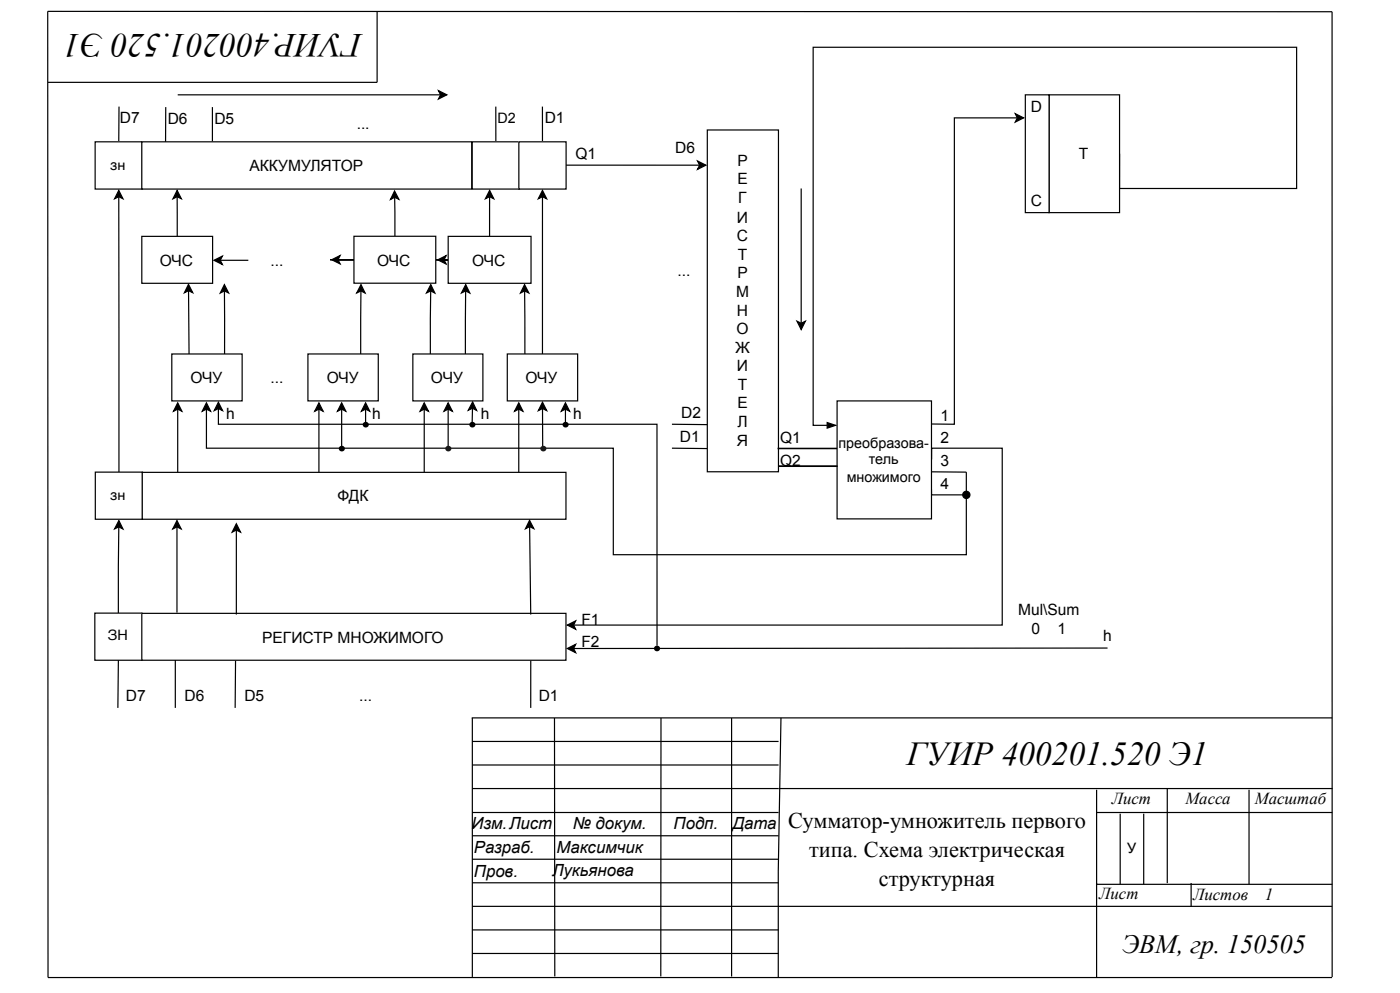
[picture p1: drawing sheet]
<svg xmlns="http://www.w3.org/2000/svg" width="297mm" height="211mm" viewBox="0 0 297 211" stroke-linecap="round" stroke-linejoin="round" font-family="sans-serif">
<g fill="none" stroke="#000" stroke-width=".25">
<path d="M80 2.5v15h-69.8M237.5 32.6v7.4h37.6v-30h-102.6v80.2h3M175.5 89.6l1.8 .6-1.8 .6zM100.1 152.3h182.5M100.2 157.3h65M100.2 152.3v54.9M117.6 152.3l.1 54.8M140.2 152.3v54.8M155.2 152.3v54.9M165.7 152.3l-.6 32.5v22.6M100.2 162.3h65M100.2 172.4h65"/>
<path d="M100.2 177.3h65M100.2 167.3h182.5M232.6 172.4h50.1M232.6 167.5v20.1h50.1M237.6 172.6v15M242.6 172.6v15M247.6 167.3v20M265 167.5v20.1M100.2 192.3h182.4M100.2 187.3h65M100.2 197.3h65M100.2 182.3h65"/>
<path d="M232.6 187.3v20M252.7 187.3v5.1M100.2 202.3h65M282.6 207.3v-204.8l-272.5-.1 .1 205h272.4"/>
</g>
<path d="M175.5 89.6l1.8 .6-1.8 .6z" fill="#000"/>
<path d="M222.6 20.1h14.9v25h-14.9z" fill="#fff"/>
<path d="M215.4 24.1l1.8 .9-1.8 .9 .4-.9zM215.8 25h-13.3v65h-4.9M222.6 20.1h14.9v25h-14.9z" fill="none" stroke="#000" stroke-width=".25"/>
<path d="M215.4 24.1l1.8 .9-1.8 .9 .4-.9z" fill="#000"/>
<path d="M217.5 20.1h5.1v25h-5.1z" fill="#fff"/>
<path d="M217.5 20.1h5.1v25h-5.1zM25.2 111.8l-.1 18.3M25.2 110.4l.9 1.8-.9-.4-.9 .4z" fill="none" stroke="#000" stroke-width=".25"/>
<path d="M25.2 110.4l.9 1.8-.9-.4-.9 .4z" fill="#000"/>
<path d="M20.1 130.1h10v10h-10z" fill="#fff"/>
<path d="M25.2 22.6v7.5M20.1 130.1h10v10h-10z" fill="none" stroke="#000" stroke-width=".25"/>
<path d="M20.2 30.1h10v10h-10z" fill="#fff"/>
<path d="M20.2 30.1h10v10h-10z" fill="none" stroke="#000" stroke-width=".25"/>
<path d="M30.1 30.1h70v10h-70z" fill="#fff"/>
<path d="M30.1 30.1h70v10h-70zM105.2 22.6v7.5" fill="none" stroke="#000" stroke-width=".25"/>
<path d="M100.2 30.1h10v10h-10z" fill="#fff"/>
<path d="M100.2 30.1h10v10h-10zM115.1 22.6v7.5M120.1 35h28.3M148 34.2l1.8 .8-1.8 .9 .4-.9z" fill="none" stroke="#000" stroke-width=".25"/>
<path d="M148 34.2l1.8 .8-1.8 .9 .4-.9z" fill="#000"/>
<path d="M110.1 30.1h10v10h-10z" fill="#fff"/>
<path d="M110.1 30.1h10v10h-10z" fill="none" stroke="#000" stroke-width=".25"/>
<path d="M30.1 130.1h90v10h-90z" fill="#fff"/>
<path d="M25.2 40.4l.9 1.8-.9-.5-.9 .5zM25.2 41.7v58.5M30.1 130.1h90v10h-90z" fill="none" stroke="#000" stroke-width=".25"/>
<path d="M25.2 40.4l.9 1.8-.9-.5-.9 .5z" fill="#000"/>
<path d="M20.2 100.2h10v10h-10z" fill="#fff"/>
<path d="M20.2 100.2h10v10h-10z" fill="none" stroke="#000" stroke-width=".25"/>
<path d="M30.2 100.2h89.9v10h-89.9z" fill="#fff"/>
<path d="M37.6 40.4l.9 1.8-.9-.5-.9 .5zM37.6 41.7v8.4M45.4 55.2l1.8-.9-.5 .9 .5 .9zM46.7 55.2h6M30.2 100.2h89.9v10h-89.9z" fill="none" stroke="#000" stroke-width=".25"/>
<path d="M37.6 40.4l.9 1.8-.9-.5-.9 .5zM45.4 55.2l1.8-.9-.5 .9 .5 .9z" fill="#000"/>
<path d="M30.1 50.1h15v10h-15z" fill="#fff"/>
<path d="M30.1 50.1h15v10h-15zM47.6 60.4l.9 1.8-.9-.5-.9 .5zM47.6 61.7v13.4" fill="none" stroke="#000" stroke-width=".25"/>
<path d="M47.6 60.4l.9 1.8-.9-.5-.9 .5z" fill="#000"/>
<path d="M36.4 75.1h15v9.9h-15z" fill="#fff"/>
<path d="M36.4 75.1h15v9.9h-15zM76.6 61.7l-.1 13.4M76.6 60.4l.9 1.8-.9-.5-.9 .5z" fill="none" stroke="#000" stroke-width=".25"/>
<path d="M76.6 60.4l.9 1.8-.9-.5-.9 .5z" fill="#000"/>
<path d="M65.3 75.1h15v9.9h-15z" fill="#fff"/>
<path d="M92.9 55.1l1.7-.9-.4 .9 .4 .9zM95.1 55.1h-5.1h7.7h-3.5M103.9 41.7v8.4M103.9 40.4l.9 1.8-.9-.5-.9 .5zM65.3 75.1h15v9.9h-15z" fill="none" stroke="#000" stroke-width=".25"/>
<path d="M92.9 55.1l1.7-.9-.4 .9 .4 .9zM103.9 40.4l.9 1.8-.9-.5-.9 .5z" fill="#000"/>
<path d="M95.1 50.1h17.6v10h-17.6z" fill="#fff"/>
<path d="M95.1 50.1h17.6v10h-17.6zM91.4 61.7l-.1 13.4M91.4 60.4l.9 1.8-.9-.5-.9 .4zM98.8 61.7l-.1 13.4M98.8 60.4l.9 1.8-.9-.5-.9 .5z" fill="none" stroke="#000" stroke-width=".25"/>
<path d="M91.4 60.4l.9 1.8-.9-.5-.9 .4zM98.8 60.4l.9 1.8-.9-.5-.9 .5z" fill="#000"/>
<path d="M87.6 75.1h14.8v9.9h-14.8z" fill="#fff"/>
<path d="M70.4 55.1l1.8-.9-.5 .9 .5 .9zM75.1 55.1h-5.1h5.2h-3.5M83.7 40.5l.9 1.8-.9-.4-.9 .4zM83.7 41.9l.1 8.2M87.6 75.1h14.8v9.9h-14.8z" fill="none" stroke="#000" stroke-width=".25"/>
<path d="M70.4 55.1l1.8-.9-.5 .9 .5 .9zM83.7 40.5l.9 1.8-.9-.4-.9 .4z" fill="#000"/>
<path d="M75.1 50.1h17.3v10h-17.3z" fill="#fff"/>
<path d="M75.1 50.1h17.3v10h-17.3zM115.1 40.4l.9 1.8-.9-.5-.9 .5zM115.1 41.7v33.4M111.3 60.4l.9 1.8-.9-.5-.9 .5zM111.3 61.7l.1 13.4" fill="none" stroke="#000" stroke-width=".25"/>
<path d="M115.1 40.4l.9 1.8-.9-.5-.9 .5zM111.3 60.4l.9 1.8-.9-.5-.9 .5z" fill="#000"/>
<path d="M107.6 75.1h14.9v9.9h-14.9z" fill="#fff"/>
<g fill="none" stroke="#000" stroke-width=".25">
<path d="M93 19.2l1.8 .9-1.8 .9 .5-.9zM37.7 20.1h55.8M40 60.3l.9 1.8-.9-.4-.9 .4zM40 61.7l.1 13.4M107.6 75.1h14.9v9.9h-14.9zM37.7 85.5l.9 1.7-.9-.4-.9 .4zM37.7 86.8v13.4M67.7 85.5l.8 1.7-.8-.4-.9 .4zM67.7 86.8v13.4M90 85.5l.9 1.7-.9-.4-.9 .4zM90 86.8v13.4M110.1 85.5l.8 1.7-.8-.4-.9 .4z"/>
<path d="M110.1 86.8v13.4M37.5 110.4l.9 1.8-.9-.4-.8 .4zM37.5 111.8v18.2M50.1 111.1l.9 1.8-.9-.5-.8 .5zM50.1 112.4v18M112.3 110.4l1 1.8-.9-.5-.9 .5zM112.4 111.7l.2 18.7M25.1 140.1l-.1 10.1M37.2 140v10.2M50 140.2l-.1 10M112.6 140.2v10"/>
</g>
<path d="M93 19.2l1.8 .9-1.8 .9 .5-.9zM40 60.3l.9 1.8-.9-.4-.9 .4zM37.7 85.5l.9 1.7-.9-.4-.9 .4zM67.7 85.5l.8 1.7-.8-.4-.9 .4zM90 85.5l.9 1.7-.9-.4-.9 .4zM110.1 85.5l.8 1.7-.8-.4-.9 .4zM37.5 110.4l.9 1.8-.9-.4-.8 .4zM50.1 111.1l.9 1.8-.9-.5-.8 .5zM112.3 110.4l1 1.8-.9-.5-.9 .5z" fill="#000"/>
<path d="M150.1 27.6h15.1v72.5h-15.1z" fill="#fff"/>
<g fill="none" stroke="#000" stroke-width=".25">
<path d="M150.1 27.6h15.1v72.5h-15.1zM43.8 85.5l.9 1.7-.9-.4-.9 .4zM43.8 86.8v8.3h86.3v22.6h74.9v-17.5M142.6 90l7.4 .1M142.6 95.1l7.4 .1M197.6 97.5v-2.4h15v37.5h-90.9M197.6 103.8v1.2h6.6M120.4 132.6l1.7-.9-.4 .9 .4 .9z"/>
<circle cx="205" cy="105" r=".76"/>
</g>
<g fill="#000">
<path d="M43.8 85.5l.9 1.7-.9-.4-.9 .4zM120.4 132.6l1.7-.9-.4 .9 .4 .9z"/>
<circle cx="205" cy="105" r=".76"/>
</g>
<path d="M177.6 85h20v25.1h-20z" fill="#fff"/>
<path d="M170 40v28.6M169.1 68.1l.9 .5 .9-.5-.9 1.8zM177.6 85h20v25.1h-20zM120.4 137.6l1.7-.9-.4 .9 .4 .9zM235 137.5l-113.3 .1" fill="none" stroke="#000" stroke-width=".25"/>
<path d="M169.1 68.1l.9 .5 .9-.5-.9 1.8zM120.4 137.6l1.7-.9-.4 .9 .4 .9z" fill="#000"/>
<path d="M165.2 98.9h12.4z" fill="#fff"/>
<g fill="none" stroke="#000" stroke-width=".25">
<path d="M46.3 85.3l.9 1.8-.9-.4-.9 .4zM46.3 86.7v3.3h93.1v47M72.5 85.5l.9 1.7-.9-.4-.9 .4zM72.5 86.8v8.5M77.6 85.5l.8 1.7-.8-.4-.9 .4zM77.6 86.8v3.5M95.1 85.5l.9 1.7-.9-.4-.9 .4zM95.1 86.8v8.5M100.2 86.6v3.7M100.3 85.3l.8 1.8-.9-.5-.9 .4zM115.1 85.3l.9 1.8-.9-.4-.9 .4zM115.1 86.7v8.6"/>
<path d="M120 85.5l.8 1.7-.8-.4-.9 .4zM120 86.8v3.5M165.2 98.9h12.4z"/>
</g>
<g fill="#000">
<path d="M46.3 85.3l.9 1.8-.9-.4-.9 .4zM72.5 85.5l.9 1.7-.9-.4-.9 .4zM77.6 85.5l.8 1.7-.8-.4-.9 .4zM95.1 85.5l.9 1.7-.9-.4-.9 .4zM100.3 85.3l.8 1.8-.9-.5-.9 .4zM115.1 85.3l.9 1.8-.9-.4-.9 .4zM120 85.5l.8 1.7-.8-.4-.9 .4z"/>
<circle cx="77.6" cy="90.1" r=".62"/>
<circle cx="100.2" cy="90.1" r=".62"/>
<circle cx="120" cy="90.1" r=".62"/>
<circle cx="139.4" cy="137.6" r=".62"/>
</g>
<circle cx="95.1" cy="95.2" r=".62" fill="#190033"/>
<circle cx="72.5" cy="95.2" r=".62" fill="#000"/>
<circle cx="115.3" cy="95.2" r=".62" fill="#190033"/>
<path d="M165.1 95.1l12.4 .1z" fill="#fff"/>
<path d="M35.2 22.7l-.1 7.4M45.1 22.7v7.3M165.1 95.1l12.4 .1zM197.5 100.1l7.5 .1" fill="none" stroke="#000" stroke-width=".25"/>
<g font-size="7.1">
<text x="76.7" y="7.2" transform="rotate(-180 76.7 7.2)">ГУИР.400201.520 Э1</text>
<text x="192.4" y="162.2">ГУИР 400201.520 Э1</text>
</g>
<text font-size="5.6" x="238" y="202.1">ЭВМ, гр. 150505</text>
<g font-size="4.7">
<text x="167.2" y="175.7">Сумматор-умножитель первого</text>
<text x="171.6" y="181.8">типа. Схема электрическая</text>
<text x="186.4" y="187.9">структурная</text>
</g>
<g font-size="3.6">
<text x="235.9" y="170.6">Лист</text>
<text x="251.5" y="170.6">Масса</text>
<text x="266.2" y="170.6">Масштаб</text>
<text x="100" y="175.9">Изм.Лист</text>
<text x="121.5" y="175.9">№ докум.</text>
<text x="142.9" y="175.9">Подп.</text>
<text x="155.4" y="175.9">Дата</text>
<text x="100.5" y="181">Разраб.</text>
<text x="117.1" y="185.8">Лукьянова</text>
<text x="118.1" y="181">Максимчик</text>
<text x="100.5" y="186.1">Пров.</text>
<text x="233.2" y="190.7">Лист</text>
<text x="253.1" y="190.9">Листов</text>
<text x="268.3" y="190.9">1</text>
</g>
<g font-size="3.3">
<text x="218.7" y="23.9">D</text>
<text x="25.4" y="26.1">D7</text>
<text x="35.6" y="26.4">D6</text>
<text x="45.5" y="26.4">D5</text>
<text x="75.7" y="27.4">...</text>
<text x="115.6" y="26.1">D1</text>
<text x="122.1" y="33.8">Q1</text>
<text x="143.2" y="32.5">D6</text>
<text x="156.4" y="35.3">Р</text>
<text x="228.9" y="33.8">T</text>
<text x="52.9" y="36.3">АККУМУЛЯТОР</text>
<text x="156.4" y="39.1">Е</text>
<text x="156.3" y="47.2">И</text>
<text x="156.6" y="43.2">Г</text>
<text x="218.7" y="43.7">C</text>
<text x="156.3" y="51">С</text>
<text x="33.9" y="56.4">ОЧС</text>
<text x="57.4" y="56.4">...</text>
<text x="80" y="56.4">ОЧС</text>
<text x="100.2" y="56.4">ОЧС</text>
<text x="143.7" y="58.6">...</text>
<text x="156.4" y="58.9">Р</text>
<text x="156.5" y="55.1">Т</text>
<text x="156.2" y="63">М</text>
<text x="156.2" y="70.8">О</text>
<text x="156.3" y="67">Н</text>
<text x="156" y="74.9">Ж</text>
<text x="40.4" y="81.2">ОЧУ</text>
<text x="57.4" y="81.2">...</text>
<text x="69.3" y="81.2">ОЧУ</text>
<text x="91.4" y="81.2">ОЧУ</text>
<text x="111.5" y="81.2">ОЧУ</text>
<text x="156.3" y="78.7">И</text>
<text x="156.5" y="82.8">Т</text>
<text x="48" y="88.9">h</text>
<text x="78.9" y="88.9">h</text>
<text x="102" y="88.9">h</text>
<text x="121.6" y="88.9">h</text>
<text x="144.5" y="88.6">D2</text>
<text x="156.4" y="86.6">Е</text>
<text x="199.5" y="89.4">1</text>
<text x="144.3" y="93.7">D1</text>
<text x="156.3" y="94.7">Я</text>
<text x="156.4" y="90.6">Л</text>
<text x="165.5" y="93.9">Q1</text>
<text x="199.5" y="93.9">2</text>
<text x="165.5" y="98.8">Q2</text>
<text x="199.5" y="98.8">3</text>
<text x="71.6" y="106.4">ФДК</text>
<text x="199.5" y="103.8">4</text>
<text x="216" y="130.5">Mul\Sum</text>
<text x="55.6" y="136.3">РЕГИСТР МНОЖИМОГО</text>
<text x="123.4" y="132.5">F1</text>
<text x="123.4" y="137.3">F2</text>
<text x="218.9" y="134.6">0</text>
<text x="224.3" y="134.6">1</text>
<text x="234" y="136.1">h</text>
<text x="26.7" y="148.8">D7</text>
<text x="39.1" y="148.8">D6</text>
<text x="51.8" y="148.8">D5</text>
<text x="76.2" y="148.8">...</text>
<text x="114.3" y="148.8">D1</text>
</g>
<g font-size="3">
<text x="105.6" y="26.1">D2</text>
<text x="23.4" y="36.1">зн</text>
<text x="177.9" y="95">преобразова-</text>
<text x="184.3" y="98.5">тель</text>
<text x="23.4" y="106.1">зн</text>
<text x="179.6" y="102.3">множимого</text>
<text x="22.9" y="135.8">ЗН</text>
<text x="239" y="181">У</text>
</g>
</svg>
